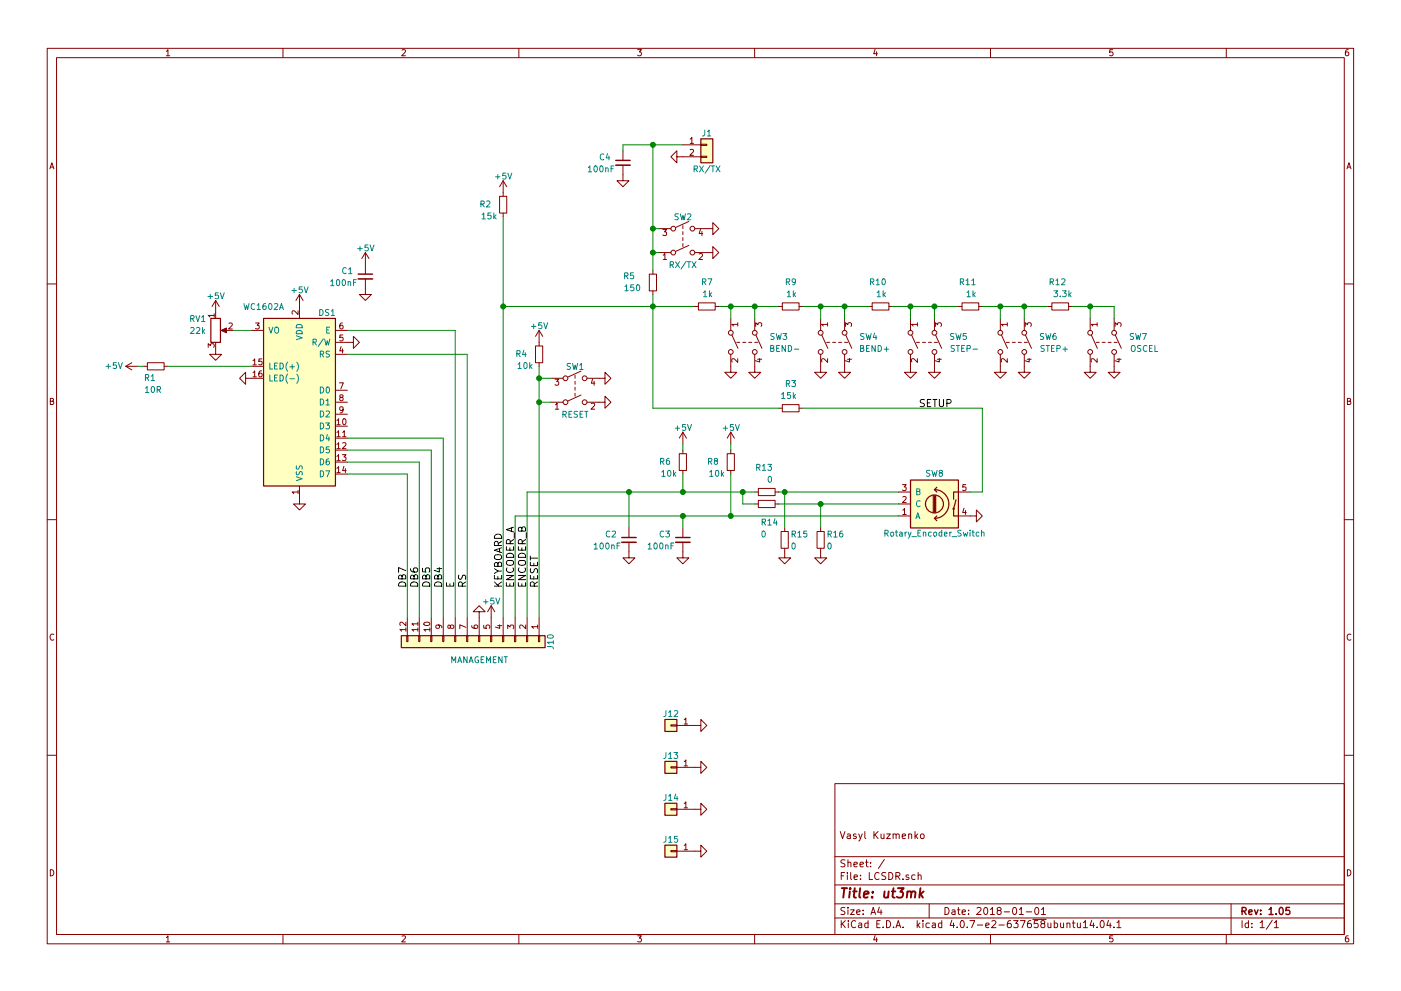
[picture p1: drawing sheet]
EESchema Schematic File Version 2
LIBS:LCSDR-rescue
LIBS:power
LIBS:atmel
LIBS:interface
LIBS:device
LIBS:Connector
LIBS:philips
LIBS:LCSDR
LIBS:Display
LIBS:Switch
LIBS:LCSDR-cache
EELAYER 25 0
EELAYER END
$Descr A4 11693 8268
encoding utf-8
Sheet 1 1
Title "ut3mk"
Date "2018-01-01"
Rev "1.05"
Comp ""
Comment1 "Vasyl Kuzmenko"
Comment2 ""
Comment3 ""
Comment4 ""
$EndDescr
$Comp
L C_Small C4
U 1 1
P 5200 1350
F 0 "C4" H 5000 1400 50  0000 L CNN
F 1 "100nF" H 4900 1300 50  0000 L CNN
F 2 "LCSDR:C_1206_0603" H 5200 1350 50  0001 C CNN
F 3 "" H 5200 1350 50  0001 C CNN
	1    5200 1350
	1    0    0    -1  
$EndComp
$Comp
L GND #PWR01
U 1 1
P 5700 1300
F 0 "#PWR01" H 5700 1050 50  0001 C CNN
F 1 "GND" H 5700 1150 50  0001 C CNN
F 2 "" H 5700 1300 50  0001 C CNN
F 3 "" H 5700 1300 50  0001 C CNN
	1    5700 1300
	0    1    1    0   
$EndComp
$Comp
L GND #PWR02
U 1 1
P 5200 1450
F 0 "#PWR02" H 5200 1200 50  0001 C CNN
F 1 "GND" H 5200 1300 50  0001 C CNN
F 2 "" H 5200 1450 50  0001 C CNN
F 3 "" H 5200 1450 50  0001 C CNN
	1    5200 1450
	-1   0    0    -1  
$EndComp
$Comp
L GND #PWR03
U 1 1
P 5700 4600
F 0 "#PWR03" H 5700 4350 50  0001 C CNN
F 1 "GND" H 5700 4450 50  0001 C CNN
F 2 "" H 5700 4600 50  0001 C CNN
F 3 "" H 5700 4600 50  0001 C CNN
	1    5700 4600
	1    0    0    -1  
$EndComp
Text Label 3900 4900 1    60   ~ 0
RS
Text Label 3800 4900 1    60   ~ 0
E
$Comp
L +5V #PWR04
U 1 1
P 4100 5150
F 0 "#PWR04" H 4100 5000 50  0001 C CNN
F 1 "+5V" H 4100 5290 50  0000 C CNN
F 2 "" H 4100 5150 50  0001 C CNN
F 3 "" H 4100 5150 50  0001 C CNN
	1    4100 5150
	1    0    0    -1  
$EndComp
Text Label 3700 4900 1    60   ~ 0
DB4
Text Label 3600 4900 1    60   ~ 0
DB5
Text Label 3500 4900 1    60   ~ 0
DB6
Text Label 3400 4900 1    60   ~ 0
DB7
$Comp
L GND #PWR05
U 1 1
P 4000 5150
F 0 "#PWR05" H 4000 4900 50  0001 C CNN
F 1 "GND" H 4000 5000 50  0001 C CNN
F 2 "" H 4000 5150 50  0001 C CNN
F 3 "" H 4000 5150 50  0001 C CNN
	1    4000 5150
	-1   0    0    1   
$EndComp
Wire Wire Line
	3700 3650 3700 5150
Wire Wire Line
	3600 3750 3600 5150
Text Label 4200 4900 1    60   ~ 0
KEYBOARD
$Comp
L Conn_01x01 J12
U 1 1
P 5600 6050
F 0 "J12" H 5600 6150 50  0000 C CNN
F 1 "Conn_01x01" H 5600 5950 50  0001 C CNN
F 2 "Mounting_Holes:MountingHole_3.2mm_M3_DIN965_Pad" H 5600 6050 50  0001 C CNN
F 3 "" H 5600 6050 50  0001 C CNN
	1    5600 6050
	-1   0    0    -1  
$EndComp
$Comp
L GND #PWR06
U 1 1
P 5800 6050
F 0 "#PWR06" H 5800 5800 50  0001 C CNN
F 1 "GND" H 5800 5900 50  0001 C CNN
F 2 "" H 5800 6050 50  0001 C CNN
F 3 "" H 5800 6050 50  0001 C CNN
	1    5800 6050
	0    -1   1    0   
$EndComp
$Comp
L Conn_01x01 J14
U 1 1
P 5600 6750
F 0 "J14" H 5600 6850 50  0000 C CNN
F 1 "Conn_01x01" H 5600 6650 50  0001 C CNN
F 2 "Mounting_Holes:MountingHole_3.2mm_M3_DIN965_Pad" H 5600 6750 50  0001 C CNN
F 3 "" H 5600 6750 50  0001 C CNN
	1    5600 6750
	-1   0    0    -1  
$EndComp
$Comp
L GND #PWR07
U 1 1
P 5800 6750
F 0 "#PWR07" H 5800 6500 50  0001 C CNN
F 1 "GND" H 5800 6600 50  0001 C CNN
F 2 "" H 5800 6750 50  0001 C CNN
F 3 "" H 5800 6750 50  0001 C CNN
	1    5800 6750
	0    -1   1    0   
$EndComp
$Comp
L Conn_01x01 J13
U 1 1
P 5600 6400
F 0 "J13" H 5600 6500 50  0000 C CNN
F 1 "Conn_01x01" H 5600 6300 50  0001 C CNN
F 2 "Mounting_Holes:MountingHole_3.2mm_M3_DIN965_Pad" H 5600 6400 50  0001 C CNN
F 3 "" H 5600 6400 50  0001 C CNN
	1    5600 6400
	-1   0    0    -1  
$EndComp
$Comp
L GND #PWR08
U 1 1
P 5800 6400
F 0 "#PWR08" H 5800 6150 50  0001 C CNN
F 1 "GND" H 5800 6250 50  0001 C CNN
F 2 "" H 5800 6400 50  0001 C CNN
F 3 "" H 5800 6400 50  0001 C CNN
	1    5800 6400
	0    -1   1    0   
$EndComp
$Comp
L Conn_01x01 J15
U 1 1
P 5600 7100
F 0 "J15" H 5600 7200 50  0000 C CNN
F 1 "Conn_01x01" H 5600 7000 50  0001 C CNN
F 2 "Mounting_Holes:MountingHole_3.2mm_M3_DIN965_Pad" H 5600 7100 50  0001 C CNN
F 3 "" H 5600 7100 50  0001 C CNN
	1    5600 7100
	-1   0    0    -1  
$EndComp
$Comp
L GND #PWR09
U 1 1
P 5800 7100
F 0 "#PWR09" H 5800 6850 50  0001 C CNN
F 1 "GND" H 5800 6950 50  0001 C CNN
F 2 "" H 5800 7100 50  0001 C CNN
F 3 "" H 5800 7100 50  0001 C CNN
	1    5800 7100
	0    -1   1    0   
$EndComp
$Comp
L Conn_01x12 J10
U 1 1
P 4000 5350
F 0 "J10" H 4000 5950 50  0000 C CNN
F 1 "MANAGEMENT" V 4150 5350 50  0000 C CNN
F 2 "Pin_Headers:Pin_Header_Angled_1x12_Pitch2.54mm" H 4000 5350 50  0001 C CNN
F 3 "" H 4000 5350 50  0001 C CNN
	1    4000 5350
	0    1    1    0   
$EndComp
Wire Wire Line
	4500 3050 4500 5150
Text Label 4300 4900 1    60   ~ 0
ENCODER_A
Text Label 4400 4900 1    60   ~ 0
ENCODER_B
Text Label 4500 4900 1    60   ~ 0
RESET
$Comp
L WC1602A DS1
U 1 1
P 2500 3350
F 0 "DS1" H 2270 4100 50  0000 C CNN
F 1 "WC1602A" H 2800 4150 50  0000 C CNN
F 2 "Displays:WC1602A" H 2500 2450 50  0001 C CIN
F 3 "" H 3200 3350 50  0001 C CNN
	1    2500 3350
	-1   0    0    -1  
$EndComp
Wire Wire Line
	2900 3950 3400 3950
Wire Wire Line
	3400 3950 3400 5150
Wire Wire Line
	3500 3850 2900 3850
Wire Wire Line
	3500 3850 3500 5150
Wire Wire Line
	3600 3750 2900 3750
Wire Wire Line
	3700 3650 2900 3650
$Comp
L GND #PWR010
U 1 1
P 2500 4150
F 0 "#PWR010" H 2500 3900 50  0001 C CNN
F 1 "GND" H 2500 4000 50  0001 C CNN
F 2 "" H 2500 4150 50  0001 C CNN
F 3 "" H 2500 4150 50  0001 C CNN
	1    2500 4150
	1    0    0    -1  
$EndComp
Wire Wire Line
	2900 2750 3800 2750
Wire Wire Line
	2900 2950 3900 2950
Wire Wire Line
	3900 2950 3900 5150
Wire Wire Line
	3800 2750 3800 5150
$Comp
L GND #PWR011
U 1 1
P 2900 2850
F 0 "#PWR011" H 2900 2600 50  0001 C CNN
F 1 "GND" H 2900 2700 50  0001 C CNN
F 2 "" H 2900 2850 50  0001 C CNN
F 3 "" H 2900 2850 50  0001 C CNN
	1    2900 2850
	0    -1   -1   0   
$EndComp
$Comp
L GND #PWR012
U 1 1
P 2100 3150
F 0 "#PWR012" H 2100 2900 50  0001 C CNN
F 1 "GND" H 2100 3000 50  0001 C CNN
F 2 "" H 2100 3150 50  0001 C CNN
F 3 "" H 2100 3150 50  0001 C CNN
	1    2100 3150
	0    1    1    0   
$EndComp
$Comp
L POT RV1
U 1 1
P 1800 2750
F 0 "RV1" H 1650 2850 50  0000 C CNN
F 1 "22k" H 1650 2750 50  0000 C CNN
F 2 "Potentiometers:Potentiometer_Trimmer_Piher_PT-6v_Horizontal" H 1800 2750 50  0001 C CNN
F 3 "" H 1800 2750 50  0001 C CNN
	1    1800 2750
	1    0    0    -1  
$EndComp
Wire Wire Line
	1950 2750 2100 2750
$Comp
L GND #PWR013
U 1 1
P 1800 2900
F 0 "#PWR013" H 1800 2650 50  0001 C CNN
F 1 "GND" H 1800 2750 50  0001 C CNN
F 2 "" H 1800 2900 50  0001 C CNN
F 3 "" H 1800 2900 50  0001 C CNN
	1    1800 2900
	1    0    0    -1  
$EndComp
$Comp
L +5V #PWR014
U 1 1
P 2500 2550
F 0 "#PWR014" H 2500 2400 50  0001 C CNN
F 1 "+5V" H 2500 2690 50  0000 C CNN
F 2 "" H 2500 2550 50  0001 C CNN
F 3 "" H 2500 2550 50  0001 C CNN
	1    2500 2550
	1    0    0    -1  
$EndComp
$Comp
L +5V #PWR015
U 1 1
P 1800 2600
F 0 "#PWR015" H 1800 2450 50  0001 C CNN
F 1 "+5V" H 1800 2740 50  0000 C CNN
F 2 "" H 1800 2600 50  0001 C CNN
F 3 "" H 1800 2600 50  0001 C CNN
	1    1800 2600
	1    0    0    -1  
$EndComp
$Comp
L +5V #PWR016
U 1 1
P 1150 3050
F 0 "#PWR016" H 1150 2900 50  0001 C CNN
F 1 "+5V" V 1150 3250 50  0000 C CNN
F 2 "" H 1150 3050 50  0001 C CNN
F 3 "" H 1150 3050 50  0001 C CNN
	1    1150 3050
	0    -1   -1   0   
$EndComp
$Comp
L R_Small R1
U 1 1
P 1300 3050
F 0 "R1" V 1200 3050 50  0000 L CNN
F 1 "10R" V 1100 3000 50  0000 L CNN
F 2 "LCSDR:R_1206_0603" H 1300 3050 50  0001 C CNN
F 3 "" H 1300 3050 50  0001 C CNN
	1    1300 3050
	0    -1   -1   0   
$EndComp
Wire Wire Line
	1400 3050 2100 3050
Wire Wire Line
	1200 3050 1150 3050
$Comp
L R_Small R3
U 1 1
P 6600 3400
F 0 "R3" V 6800 3350 50  0000 L CNN
F 1 "15k" V 6700 3350 50  0000 L CNN
F 2 "LCSDR:R_1206_0603" H 6600 3400 50  0001 C CNN
F 3 "" H 6600 3400 50  0001 C CNN
	1    6600 3400
	0    -1   -1   0   
$EndComp
$Comp
L R_Small R2
U 1 1
P 4200 1700
F 0 "R2" H 4300 1700 50  0000 L CNN
F 1 "15k" H 4250 1800 50  0000 L CNN
F 2 "LCSDR:R_1206_0603" H 4200 1700 50  0001 C CNN
F 3 "" H 4200 1700 50  0001 C CNN
	1    4200 1700
	-1   0    0    1   
$EndComp
$Comp
L +5V #PWR017
U 1 1
P 4200 1600
F 0 "#PWR017" H 4200 1450 50  0001 C CNN
F 1 "+5V" H 4200 1740 50  0000 C CNN
F 2 "" H 4200 1600 50  0001 C CNN
F 3 "" H 4200 1600 50  0001 C CNN
	1    4200 1600
	1    0    0    -1  
$EndComp
Wire Wire Line
	4200 1800 4200 5150
$Comp
L SW_DPST SW1
U 1 1
P 4800 3250
F 0 "SW1" H 4800 3450 50  0000 C CNN
F 1 "RESET" H 4800 3050 50  0000 C CNN
F 2 "LCSDR:SW_PUSH_6mm_h13mm" H 4800 3250 50  0001 C CNN
F 3 "" H 4800 3250 50  0001 C CNN
	1    4800 3250
	1    0    0    -1  
$EndComp
$Comp
L GND #PWR018
U 1 1
P 5000 3150
F 0 "#PWR018" H 5000 2900 50  0001 C CNN
F 1 "GND" H 5000 3000 50  0001 C CNN
F 2 "" H 5000 3150 50  0001 C CNN
F 3 "" H 5000 3150 50  0001 C CNN
	1    5000 3150
	0    -1   -1   0   
$EndComp
$Comp
L GND #PWR019
U 1 1
P 5000 3350
F 0 "#PWR019" H 5000 3100 50  0001 C CNN
F 1 "GND" H 5000 3200 50  0001 C CNN
F 2 "" H 5000 3350 50  0001 C CNN
F 3 "" H 5000 3350 50  0001 C CNN
	1    5000 3350
	0    -1   -1   0   
$EndComp
Wire Wire Line
	4600 3150 4500 3150
Connection ~ 4500 3150
Wire Wire Line
	4600 3350 4500 3350
Connection ~ 4500 3350
$Comp
L R_Small R4
U 1 1
P 4500 2950
F 0 "R4" H 4600 2950 50  0000 L CNN
F 1 "10k" H 4550 3050 50  0000 L CNN
F 2 "LCSDR:R_1206_0603" H 4500 2950 50  0001 C CNN
F 3 "" H 4500 2950 50  0001 C CNN
	1    4500 2950
	-1   0    0    1   
$EndComp
$Comp
L +5V #PWR020
U 1 1
P 4500 2850
F 0 "#PWR020" H 4500 2700 50  0001 C CNN
F 1 "+5V" H 4500 2990 50  0000 C CNN
F 2 "" H 4500 2850 50  0001 C CNN
F 3 "" H 4500 2850 50  0001 C CNN
	1    4500 2850
	1    0    0    -1  
$EndComp
$Comp
L SW_DPST SW2
U 1 1
P 5700 2000
F 0 "SW2" H 5700 2200 50  0000 C CNN
F 1 "RX/TX" H 5700 1800 50  0000 C CNN
F 2 "LCSDR:SW_PUSH_6mm_h13mm" H 5700 2000 50  0001 C CNN
F 3 "" H 5700 2000 50  0001 C CNN
	1    5700 2000
	1    0    0    -1  
$EndComp
Wire Wire Line
	5500 1900 5450 1900
Wire Wire Line
	5450 2100 5500 2100
$Comp
L R_Small R5
U 1 1
P 5450 2350
F 0 "R5" H 5600 2300 50  0000 L CNN
F 1 "150" H 5550 2400 50  0000 L CNN
F 2 "LCSDR:R_1206_0603" H 5450 2350 50  0001 C CNN
F 3 "" H 5450 2350 50  0001 C CNN
	1    5450 2350
	-1   0    0    1   
$EndComp
Connection ~ 5450 2100
Wire Wire Line
	5450 1200 5450 2250
Wire Wire Line
	5450 2450 5450 3400
Wire Wire Line
	4200 2550 5800 2550
Connection ~ 4200 2550
Wire Wire Line
	5200 1250 5200 1200
Wire Wire Line
	5200 1200 5700 1200
Connection ~ 5450 1200
Connection ~ 5450 1900
$Comp
L Conn_01x02 J1
U 1 1
P 5900 1200
F 0 "J1" H 5900 1300 50  0000 C CNN
F 1 "RX/TX" H 5900 1000 50  0000 C CNN
F 2 "Pin_Headers:Pin_Header_Angled_1x02_Pitch2.54mm" H 5900 1200 50  0001 C CNN
F 3 "" H 5900 1200 50  0001 C CNN
	1    5900 1200
	1    0    0    -1  
$EndComp
$Comp
L GND #PWR021
U 1 1
P 5900 1900
F 0 "#PWR021" H 5900 1650 50  0001 C CNN
F 1 "GND" H 5900 1750 50  0001 C CNN
F 2 "" H 5900 1900 50  0001 C CNN
F 3 "" H 5900 1900 50  0001 C CNN
	1    5900 1900
	0    -1   -1   0   
$EndComp
$Comp
L GND #PWR022
U 1 1
P 5900 2100
F 0 "#PWR022" H 5900 1850 50  0001 C CNN
F 1 "GND" H 5900 1950 50  0001 C CNN
F 2 "" H 5900 2100 50  0001 C CNN
F 3 "" H 5900 2100 50  0001 C CNN
	1    5900 2100
	0    -1   -1   0   
$EndComp
$Comp
L R_Small R7
U 1 1
P 5900 2550
F 0 "R7" V 6100 2500 50  0000 L CNN
F 1 "1k" V 6000 2500 50  0000 L CNN
F 2 "LCSDR:R_1206_0603" H 5900 2550 50  0001 C CNN
F 3 "" H 5900 2550 50  0001 C CNN
	1    5900 2550
	0    -1   -1   0   
$EndComp
$Comp
L SW_DPST SW3
U 1 1
P 6200 2850
F 0 "SW3" V 6150 3150 50  0000 C CNN
F 1 "BEND-" V 6250 3200 50  0000 C CNN
F 2 "LCSDR:SW_PUSH_6mm_h13mm" H 6200 2850 50  0001 C CNN
F 3 "" H 6200 2850 50  0001 C CNN
	1    6200 2850
	0    1    1    0   
$EndComp
$Comp
L GND #PWR023
U 1 1
P 6100 3050
F 0 "#PWR023" H 6100 2800 50  0001 C CNN
F 1 "GND" H 6100 2900 50  0001 C CNN
F 2 "" H 6100 3050 50  0001 C CNN
F 3 "" H 6100 3050 50  0001 C CNN
	1    6100 3050
	1    0    0    -1  
$EndComp
$Comp
L GND #PWR024
U 1 1
P 6300 3050
F 0 "#PWR024" H 6300 2800 50  0001 C CNN
F 1 "GND" H 6300 2900 50  0001 C CNN
F 2 "" H 6300 3050 50  0001 C CNN
F 3 "" H 6300 3050 50  0001 C CNN
	1    6300 3050
	1    0    0    -1  
$EndComp
Wire Wire Line
	6300 2550 6300 2650
Wire Wire Line
	6000 2550 6500 2550
Wire Wire Line
	6100 2650 6100 2550
Connection ~ 6100 2550
$Comp
L R_Small R9
U 1 1
P 6600 2550
F 0 "R9" V 6800 2500 50  0000 L CNN
F 1 "1k" V 6700 2500 50  0000 L CNN
F 2 "LCSDR:R_1206_0603" H 6600 2550 50  0001 C CNN
F 3 "" H 6600 2550 50  0001 C CNN
	1    6600 2550
	0    -1   -1   0   
$EndComp
$Comp
L SW_DPST SW4
U 1 1
P 6950 2850
F 0 "SW4" V 6900 3150 50  0000 C CNN
F 1 "BEND+" V 7000 3200 50  0000 C CNN
F 2 "LCSDR:SW_PUSH_6mm_h13mm" H 6950 2850 50  0001 C CNN
F 3 "" H 6950 2850 50  0001 C CNN
	1    6950 2850
	0    1    1    0   
$EndComp
$Comp
L SW_DPST SW5
U 1 1
P 7700 2850
F 0 "SW5" V 7650 3150 50  0000 C CNN
F 1 "STEP-" V 7750 3200 50  0000 C CNN
F 2 "LCSDR:SW_PUSH_6mm_h13mm" H 7700 2850 50  0001 C CNN
F 3 "" H 7700 2850 50  0001 C CNN
	1    7700 2850
	0    1    1    0   
$EndComp
$Comp
L R_Small R10
U 1 1
P 7350 2550
F 0 "R10" V 7550 2500 50  0000 L CNN
F 1 "1k" V 7450 2500 50  0000 L CNN
F 2 "LCSDR:R_1206_0603" H 7350 2550 50  0001 C CNN
F 3 "" H 7350 2550 50  0001 C CNN
	1    7350 2550
	0    -1   -1   0   
$EndComp
$Comp
L GND #PWR025
U 1 1
P 6850 3050
F 0 "#PWR025" H 6850 2800 50  0001 C CNN
F 1 "GND" H 6850 2900 50  0001 C CNN
F 2 "" H 6850 3050 50  0001 C CNN
F 3 "" H 6850 3050 50  0001 C CNN
	1    6850 3050
	1    0    0    -1  
$EndComp
$Comp
L GND #PWR026
U 1 1
P 7050 3050
F 0 "#PWR026" H 7050 2800 50  0001 C CNN
F 1 "GND" H 7050 2900 50  0001 C CNN
F 2 "" H 7050 3050 50  0001 C CNN
F 3 "" H 7050 3050 50  0001 C CNN
	1    7050 3050
	1    0    0    -1  
$EndComp
$Comp
L GND #PWR027
U 1 1
P 7600 3050
F 0 "#PWR027" H 7600 2800 50  0001 C CNN
F 1 "GND" H 7600 2900 50  0001 C CNN
F 2 "" H 7600 3050 50  0001 C CNN
F 3 "" H 7600 3050 50  0001 C CNN
	1    7600 3050
	1    0    0    -1  
$EndComp
$Comp
L GND #PWR028
U 1 1
P 7800 3050
F 0 "#PWR028" H 7800 2800 50  0001 C CNN
F 1 "GND" H 7800 2900 50  0001 C CNN
F 2 "" H 7800 3050 50  0001 C CNN
F 3 "" H 7800 3050 50  0001 C CNN
	1    7800 3050
	1    0    0    -1  
$EndComp
Wire Wire Line
	6850 2650 6850 2550
Wire Wire Line
	6700 2550 7250 2550
Connection ~ 6300 2550
Connection ~ 6850 2550
Wire Wire Line
	7050 2550 7050 2650
Connection ~ 7050 2550
Wire Wire Line
	7450 2550 8000 2550
Wire Wire Line
	7600 2550 7600 2650
Wire Wire Line
	7800 2550 7800 2650
Connection ~ 7600 2550
$Comp
L R_Small R11
U 1 1
P 8100 2550
F 0 "R11" V 8300 2500 50  0000 L CNN
F 1 "1k" V 8200 2500 50  0000 L CNN
F 2 "LCSDR:R_1206_0603" H 8100 2550 50  0001 C CNN
F 3 "" H 8100 2550 50  0001 C CNN
	1    8100 2550
	0    -1   -1   0   
$EndComp
$Comp
L SW_DPST SW6
U 1 1
P 8450 2850
F 0 "SW6" V 8400 3150 50  0000 C CNN
F 1 "STEP+" V 8500 3200 50  0000 C CNN
F 2 "LCSDR:SW_PUSH_6mm_h13mm" H 8450 2850 50  0001 C CNN
F 3 "" H 8450 2850 50  0001 C CNN
	1    8450 2850
	0    1    1    0   
$EndComp
$Comp
L GND #PWR029
U 1 1
P 8350 3050
F 0 "#PWR029" H 8350 2800 50  0001 C CNN
F 1 "GND" H 8350 2900 50  0001 C CNN
F 2 "" H 8350 3050 50  0001 C CNN
F 3 "" H 8350 3050 50  0001 C CNN
	1    8350 3050
	1    0    0    -1  
$EndComp
$Comp
L GND #PWR030
U 1 1
P 8550 3050
F 0 "#PWR030" H 8550 2800 50  0001 C CNN
F 1 "GND" H 8550 2900 50  0001 C CNN
F 2 "" H 8550 3050 50  0001 C CNN
F 3 "" H 8550 3050 50  0001 C CNN
	1    8550 3050
	1    0    0    -1  
$EndComp
Wire Wire Line
	8350 2650 8350 2550
Wire Wire Line
	8200 2550 8750 2550
Wire Wire Line
	8550 2550 8550 2650
Connection ~ 8350 2550
Connection ~ 7800 2550
$Comp
L R_Small R12
U 1 1
P 8850 2550
F 0 "R12" V 9050 2500 50  0000 L CNN
F 1 "3.3k" V 8950 2450 50  0000 L CNN
F 2 "LCSDR:R_1206_0603" H 8850 2550 50  0001 C CNN
F 3 "" H 8850 2550 50  0001 C CNN
	1    8850 2550
	0    -1   -1   0   
$EndComp
$Comp
L SW_DPST SW7
U 1 1
P 9200 2850
F 0 "SW7" V 9150 3150 50  0000 C CNN
F 1 "OSCEL" V 9250 3200 50  0000 C CNN
F 2 "LCSDR:SW_PUSH_6mm_h13mm" H 9200 2850 50  0001 C CNN
F 3 "" H 9200 2850 50  0001 C CNN
	1    9200 2850
	0    1    1    0   
$EndComp
Connection ~ 8550 2550
Wire Wire Line
	8950 2550 9300 2550
Wire Wire Line
	9300 2550 9300 2650
$Comp
L GND #PWR031
U 1 1
P 9100 3050
F 0 "#PWR031" H 9100 2800 50  0001 C CNN
F 1 "GND" H 9100 2900 50  0001 C CNN
F 2 "" H 9100 3050 50  0001 C CNN
F 3 "" H 9100 3050 50  0001 C CNN
	1    9100 3050
	1    0    0    -1  
$EndComp
$Comp
L GND #PWR032
U 1 1
P 9300 3050
F 0 "#PWR032" H 9300 2800 50  0001 C CNN
F 1 "GND" H 9300 2900 50  0001 C CNN
F 2 "" H 9300 3050 50  0001 C CNN
F 3 "" H 9300 3050 50  0001 C CNN
	1    9300 3050
	1    0    0    -1  
$EndComp
Wire Wire Line
	9100 2650 9100 2550
Connection ~ 9100 2550
Connection ~ 5450 2550
$Comp
L +5V #PWR033
U 1 1
P 5700 3700
F 0 "#PWR033" H 5700 3550 50  0001 C CNN
F 1 "+5V" H 5700 3840 50  0000 C CNN
F 2 "" H 5700 3700 50  0001 C CNN
F 3 "" H 5700 3700 50  0001 C CNN
	1    5700 3700
	1    0    0    -1  
$EndComp
$Comp
L +5V #PWR034
U 1 1
P 6100 3700
F 0 "#PWR034" H 6100 3550 50  0001 C CNN
F 1 "+5V" H 6100 3840 50  0000 C CNN
F 2 "" H 6100 3700 50  0001 C CNN
F 3 "" H 6100 3700 50  0001 C CNN
	1    6100 3700
	1    0    0    -1  
$EndComp
$Comp
L R_Small R6
U 1 1
P 5700 3850
F 0 "R6" H 5800 3850 50  0000 L CNN
F 1 "10k" H 5750 3950 50  0000 L CNN
F 2 "LCSDR:R_1206_0603" H 5700 3850 50  0001 C CNN
F 3 "" H 5700 3850 50  0001 C CNN
	1    5700 3850
	-1   0    0    1   
$EndComp
$Comp
L R_Small R8
U 1 1
P 6100 3850
F 0 "R8" H 6200 3850 50  0000 L CNN
F 1 "10k" H 6150 3950 50  0000 L CNN
F 2 "LCSDR:R_1206_0603" H 6100 3850 50  0001 C CNN
F 3 "" H 6100 3850 50  0001 C CNN
	1    6100 3850
	-1   0    0    1   
$EndComp
Wire Wire Line
	6100 3750 6100 3700
Wire Wire Line
	5700 3750 5700 3700
Wire Wire Line
	6100 4300 6100 3950
$Comp
L C_Small C2
U 1 1
P 5250 4500
F 0 "C2" H 5050 4550 50  0000 L CNN
F 1 "100nF" H 4950 4450 50  0000 L CNN
F 2 "LCSDR:C_1206_0603" H 5250 4500 50  0001 C CNN
F 3 "" H 5250 4500 50  0001 C CNN
	1    5250 4500
	1    0    0    -1  
$EndComp
$Comp
L C_Small C3
U 1 1
P 5700 4500
F 0 "C3" H 5500 4550 50  0000 L CNN
F 1 "100nF" H 5400 4450 50  0000 L CNN
F 2 "LCSDR:C_1206_0603" H 5700 4500 50  0001 C CNN
F 3 "" H 5700 4500 50  0001 C CNN
	1    5700 4500
	1    0    0    -1  
$EndComp
Wire Wire Line
	5250 4100 5250 4400
Wire Wire Line
	5700 4400 5700 4300
Connection ~ 5700 4300
$Comp
L GND #PWR035
U 1 1
P 5250 4600
F 0 "#PWR035" H 5250 4350 50  0001 C CNN
F 1 "GND" H 5250 4450 50  0001 C CNN
F 2 "" H 5250 4600 50  0001 C CNN
F 3 "" H 5250 4600 50  0001 C CNN
	1    5250 4600
	1    0    0    -1  
$EndComp
$Comp
L C_Small C1
U 1 1
P 3050 2300
F 0 "C1" H 2850 2350 50  0000 L CNN
F 1 "100nF" H 2750 2250 50  0000 L CNN
F 2 "LCSDR:C_1206_0603" H 3050 2300 50  0001 C CNN
F 3 "" H 3050 2300 50  0001 C CNN
	1    3050 2300
	1    0    0    -1  
$EndComp
$Comp
L GND #PWR036
U 1 1
P 3050 2400
F 0 "#PWR036" H 3050 2150 50  0001 C CNN
F 1 "GND" H 3050 2250 50  0001 C CNN
F 2 "" H 3050 2400 50  0001 C CNN
F 3 "" H 3050 2400 50  0001 C CNN
	1    3050 2400
	1    0    0    -1  
$EndComp
$Comp
L +5V #PWR037
U 1 1
P 3050 2200
F 0 "#PWR037" H 3050 2050 50  0001 C CNN
F 1 "+5V" H 3050 2340 50  0000 C CNN
F 2 "" H 3050 2200 50  0001 C CNN
F 3 "" H 3050 2200 50  0001 C CNN
	1    3050 2200
	1    0    0    -1  
$EndComp
Wire Wire Line
	4400 4100 4400 5150
Wire Wire Line
	4300 4300 4300 5150
$Comp
L Rotary_Encoder_Switch SW8
U 1 1
P 7800 4200
F 0 "SW8" H 7800 3950 50  0000 C CNN
F 1 "Rotary_Encoder_Switch" H 7800 4450 50  0000 C CNN
F 2 "LCSDR:SF-ROTARY-ENCODER" H 7700 4360 50  0001 C CNN
F 3 "" H 7800 4460 50  0001 C CNN
	1    7800 4200
	1    0    0    1   
$EndComp
Connection ~ 5700 4100
Connection ~ 5250 4100
Wire Wire Line
	5700 4100 5700 3950
Connection ~ 6100 4300
$Comp
L GND #PWR038
U 1 1
P 8100 4300
F 0 "#PWR038" H 8100 4050 50  0001 C CNN
F 1 "GND" H 8100 4150 50  0001 C CNN
F 2 "" H 8100 4300 50  0001 C CNN
F 3 "" H 8100 4300 50  0001 C CNN
	1    8100 4300
	0    -1   -1   0   
$EndComp
Wire Wire Line
	5450 3400 6500 3400
Wire Wire Line
	6700 3400 8200 3400
$Comp
L R_Small R13
U 1 1
P 6400 4100
F 0 "R13" V 6600 4050 50  0000 L CNN
F 1 "0" V 6500 4050 50  0000 L CNN
F 2 "LCSDR:R_1206_0603" H 6400 4100 50  0001 C CNN
F 3 "" H 6400 4100 50  0001 C CNN
	1    6400 4100
	0    -1   -1   0   
$EndComp
Wire Wire Line
	4400 4100 6300 4100
Wire Wire Line
	6500 4100 7500 4100
Wire Wire Line
	4300 4300 7500 4300
$Comp
L R_Small R14
U 1 1
P 6400 4200
F 0 "R14" V 6550 4150 50  0000 L CNN
F 1 "0" V 6650 4150 50  0000 L CNN
F 2 "LCSDR:R_1206_0603" H 6400 4200 50  0001 C CNN
F 3 "" H 6400 4200 50  0001 C CNN
	1    6400 4200
	0    1    1    0   
$EndComp
Wire Wire Line
	6500 4200 7500 4200
$Comp
L R_Small R15
U 1 1
P 6550 4500
F 0 "R15" H 6600 4550 50  0000 L CNN
F 1 "0" H 6600 4450 50  0000 L CNN
F 2 "LCSDR:R_1206_0603" H 6550 4500 50  0001 C CNN
F 3 "" H 6550 4500 50  0001 C CNN
	1    6550 4500
	1    0    0    -1  
$EndComp
$Comp
L GND #PWR039
U 1 1
P 6550 4600
F 0 "#PWR039" H 6550 4350 50  0001 C CNN
F 1 "GND" H 6550 4450 50  0001 C CNN
F 2 "" H 6550 4600 50  0001 C CNN
F 3 "" H 6550 4600 50  0001 C CNN
	1    6550 4600
	1    0    0    -1  
$EndComp
Wire Wire Line
	6550 4400 6550 4100
Connection ~ 6550 4100
Wire Wire Line
	6300 4200 6200 4200
Wire Wire Line
	6200 4200 6200 4100
Connection ~ 6200 4100
$Comp
L R_Small R16
U 1 1
P 6850 4500
F 0 "R16" H 6900 4550 50  0000 L CNN
F 1 "0" H 6900 4450 50  0000 L CNN
F 2 "LCSDR:R_1206_0603" H 6850 4500 50  0001 C CNN
F 3 "" H 6850 4500 50  0001 C CNN
	1    6850 4500
	1    0    0    -1  
$EndComp
$Comp
L GND #PWR040
U 1 1
P 6850 4600
F 0 "#PWR040" H 6850 4350 50  0001 C CNN
F 1 "GND" H 6850 4450 50  0001 C CNN
F 2 "" H 6850 4600 50  0001 C CNN
F 3 "" H 6850 4600 50  0001 C CNN
	1    6850 4600
	1    0    0    -1  
$EndComp
Wire Wire Line
	6850 4400 6850 4200
Connection ~ 6850 4200
Wire Wire Line
	8100 4100 8200 4100
Wire Wire Line
	8200 4100 8200 3400
Text Label 7950 3400 2    60   ~ 0
SETUP
$EndSCHEMATC
